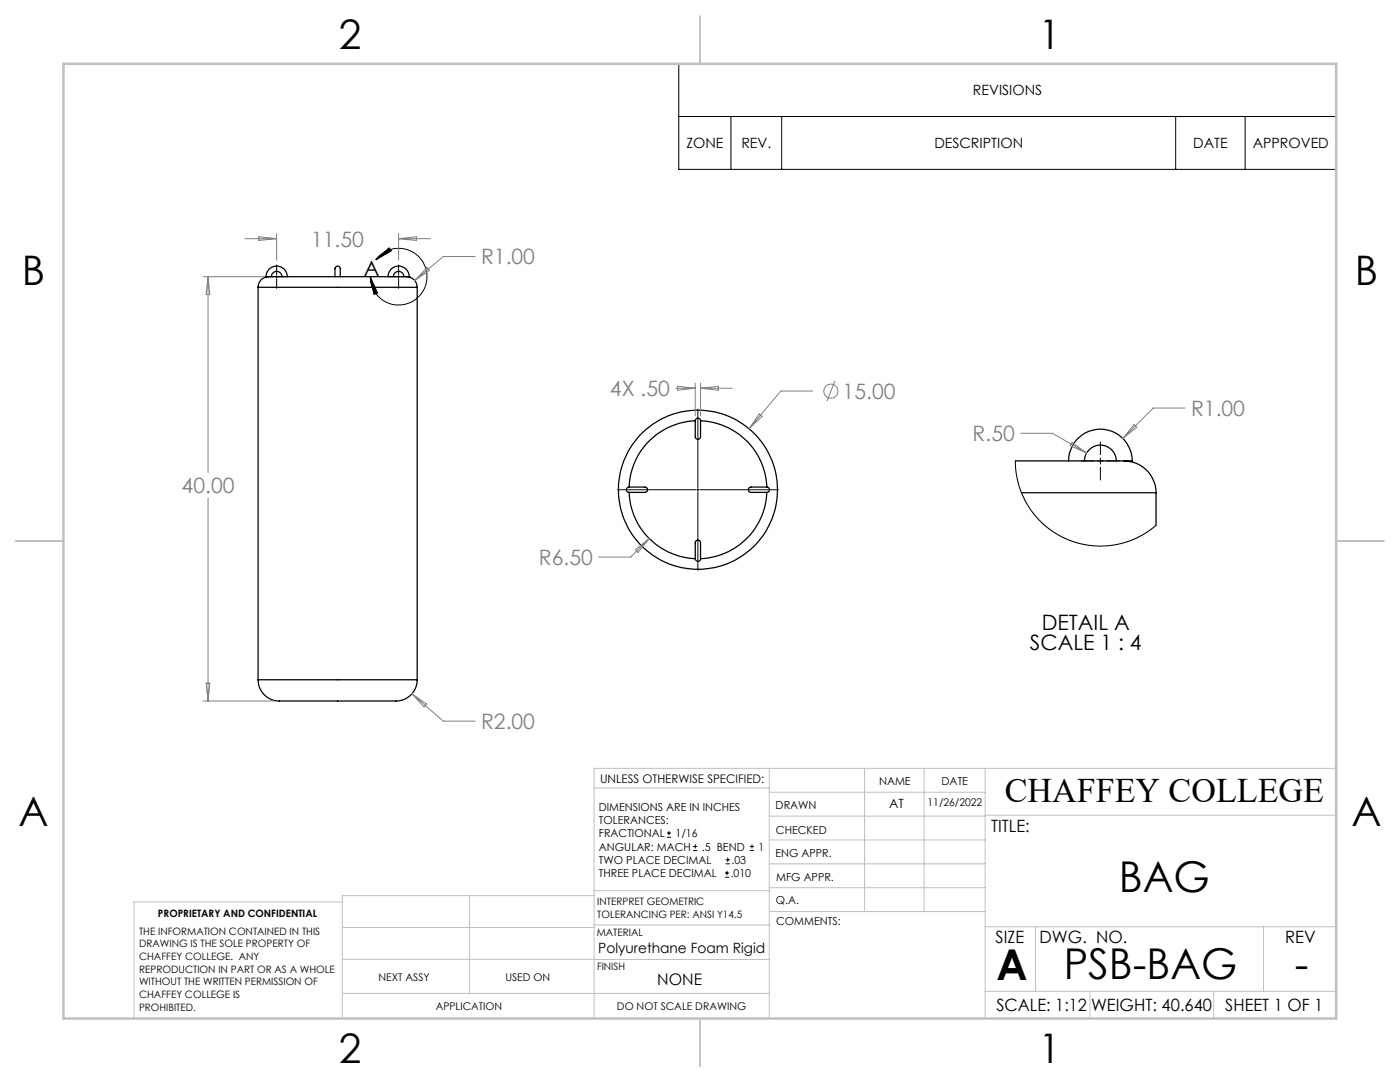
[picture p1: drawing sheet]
<svg xmlns="http://www.w3.org/2000/svg" width="279mm" height="216mm" viewBox="0 0 279 216" stroke-linecap="round" stroke-linejoin="round" font-family="sans-serif">
<g fill="none" stroke="#000" stroke-width=".25">
<path d="M51.5 57.3h31.8M51.5 57.3v78.3M53.6 55.2a2.1 2.1 0 0 0-2.1 2.1M53.6 55.2h-.5a2.1 2.1 0 0 1 2.1-2.1 2.1 2.1 0 0 1 2.1 2.1M53.6 55.2h13.3M54.2 55.2a1.06 1.06 0 0 1 1-1 1.06 1.06 0 0 1 1.1 1M66.9 55.2v-1.2a.61 .61 0 0 1 .5-.9 .61 .61 0 0 1 .5 .9v1.2M66.9 55.2h1M67.9 55.2h13.2M77.4 55.2a2.1 2.1 0 0 1 2.1-2.1 2.1 2.1 0 0 1 2.1 2.1h-.5M78.5 55.2a1.06 1.06 0 0 1 1.1-1 1.06 1.06 0 0 1 1 1M81.1 55.2a2.1 2.1 0 0 1 2.2 2.1"/>
<path d="M83.3 57.3v78.3M125.5 97.2h2.8a.6 .6 0 0 1 .9 .5 .6 .6 0 0 1-.9 .5h-2.8M125.6 97.2a.53 .53 0 0 0-.6 .5 .53 .53 0 0 0 .6 .5M125.6 98.2a13.8 13.8 0 0 0 13.1 13.3M138.7 84v1.4a2.92 2.92 0 0 0 .3 2.2 .67 .67 0 0 0 .7-.2 .67 .67 0 0 0 .1-.8v-2.6M138.7 84a.53 .53 0 0 1 .6-.6 .53 .53 0 0 1 .5 .6M138.7 84a13.8 13.8 0 0 0-13.1 13.2M139.8 84a13.8 13.8 0 0 1 13.2 13.2M153 97.2h-1.4a3.5 3.5 0 0 0-2.2 .2 .67 .67 0 0 0 .2 .8 .67 .67 0 0 0 .8 0h2.6M153 97.2a.53 .53 0 0 1 .6 .5 .53 .53 0 0 1-.6 .5M153 98.2a13.8 13.8 0 0 1-13.2 13.3M202.6 92h23.4a6.3 6.3 0 0 0-6.4-6.4 6.3 6.3 0 0 0-6.3 6.4"/>
<path d="M203.9 98.3h26.8M216.4 92a3.2 3.2 0 0 1 3.2-3.2 3.2 3.2 0 0 1 3.2 3.2M224.4 92a6.4 6.4 0 0 1 6.3 6.3M230.7 98.3v6.5M138.7 111.5v-1.5a2.92 2.92 0 0 1 .3-2.2 .67 .67 0 0 1 .7 .3 .67 .67 0 0 1 .1 .7v2.7M138.7 111.5a.53 .53 0 0 0 .6 .5 .53 .53 0 0 0 .5-.5M51.5 135.6a4.4 4.4 0 0 0 5.2 4.3h20.5a7.3 7.3 0 0 0 4.3-.8 4.2 4.2 0 0 0 1.8-3.5M51.5 135.6h31.8"/>
<circle cx="139.3" cy="97.7" r="15.9"/>
</g>
<g fill="none" stroke="#000" stroke-width=".2">
<path d="M135.5 12.7h131.2v21.1h-131.2zM135.5 23.2h131.2M145.9 23.2v10.6M156 23.2v10.6M234.6 23.2v10.6M248.5 23.2v10.6M52.9 55.2h1.9M55 55.2h.4M55.2 52.9v1.9M55.2 55v.4M55.2 55.6v1.9M55.6 55.2h1.9"/>
<path d="M73.9 55.2l1.5 3.3-.8 .2zM75 51.9a5.7 5.7 0 0 1 9.2 0 5.7 5.7 0 0 1-2.9 8.7 5.7 5.7 0 0 1-7.4-5.4M75 51.9l2.6-2.4 .5 .6zM77.2 55.2h1.9M79.3 55.2h.5M79.6 52.9v1.9M79.6 55v.4M79.6 55.6v1.9M80 55.2h1.9M123.2 97.7h15.7M139.1 97.7h.4M139.3 81.6v15.7"/>
<path d="M139.3 97.5v.4M139.3 98.1v15.7M139.7 97.7h15.7M202.6 92l.2 2.6 .5 2.3 .8 2 1.4 2.5 1.2 1.7 2.2 2.1 1.9 1.3 1.8 1 2.4 .8 2.4 .5 2.7 .2 2.2-.2 2.7-.7 1.9-.7 1.8-1 2-1.6M215.8 92h2.6M219 92h1.2M219.6 88.2v2.5M219.6 91.4v1.2M219.6 93.2v2.6M220.8 92h2.6M133.1 167.1h.8M133.1 166.2h.8"/>
<path d="M133.5 165.8v.9M138.3 169.7h.8M138.3 168.9h.8M138.7 168.5v.8M144.7 175h.8M144.7 174.2h.8M144.8 172.4h.9M144.8 171.6h.9M145.1 173.8v.8M145.2 171.1v.9M149.6 169.7h.9M149.6 168.9h.9"/>
<path d="M150.1 168.5v.8"/>
</g>
<g fill="none" stroke="#808080" stroke-width=".2">
<path d="M40.5 55.2h12.1M41.5 55.2v39.1M41.5 55.2l.4 3.6h-.8zM48.9 47.6h6.3M51.6 47.2l3.6 .4-3.6 .4zM55.2 46.6v5.3M79.6 46.6v5.3M79.6 47.6h6.3M79.6 47.6l3.5-.4v.8zM85.2 53.4l.5 .6-2.9 2zM94.8 51.2h-6.3l-5.7 4.8M134.9 77.5h3.8"/>
<path d="M135.2 77.1l3.5 .4-3.5 .4zM138.7 76.4v6.6M139.8 76.4v6.6M139.8 77.5h6.4M139.8 77.5l3.6-.4v.8zM162.2 78h-6.4l-6.3 7.5M166.6 76l-1.6 4.1M41.5 99.3v40.6M151.5 82.6l.6 .5-2.6 2.4zM203.7 86.5h6.3l6.9 3.9M214 88.3l2.9 2.1-3.3-1.5zM226.3 84.7l.6 .6-2.8 2.2z"/>
<path d="M236.5 81.4h-6.3l-6.1 6.1M126.8 109.7l2.8-2.2-2.3 2.7zM129.6 107.5l-3.8 3.7h-6.3M40.5 139.9h14.3M41.1 136.3h.8l-.4 3.6zM82.2 138.4l6.3 5.5h6.3M82.2 138.4l2.9 2.1-.5 .6z"/>
<circle cx="165.8" cy="78.1" r="1.41"/>
</g>
<g fill="none" stroke="#c0c0c0" stroke-width=".2">
<path d="M118.6 157.2h34.9M153.5 153.3v49.9M153.5 158.1h43.1M172.5 153.3v28.6M184.4 153.3v28.6M196.6 153.3v49.9M266.7 153.3h-148.1v49.9M68.3 180h-41.6v23.2M93.7 178.7v19.5M118.6 178.7h-50.3v24.5M118.6 177.7h35M153.5 167.6h43.1"/>
<path d="M153.5 162.8h43.1M153.5 172.4h43.1M153.5 177.1h43.1M196.6 162.7h70.1M68.3 198.2h85.2M68.3 191.4l85.2 .1M68.3 185.1h50.3M118.6 184.6h35M153.6 181.9h43M196.6 197.8h70.1M196.6 184.9h70.1M206.7 184.9v12.9"/>
<path d="M217.5 197.8v5.4M242.2 197.8v5.4M252.2 184.9v12.9"/>
</g>
<path d="M139.7 3.2v9.5M3.1 107.9h9.6M266.7 107.9h9.5M139.7 203.2v9.6" fill="none" stroke="#c0c0c0" stroke-width=".25"/>
<path d="M12.7 12.7h254v190.5h-254z" fill="none" stroke="#c0c0c0" stroke-width=".5"/>
<path d="M73.9 55.2l1.5 3.3-.8 .2zM75 51.9l2.6-2.4 .5 .6z" fill="#000"/>
<g font-size="8.5">
<text x="223.3" y="178">BAG</text>
<text x="198.9" y="195.5">A</text>
<text x="212.3" y="195.4">PSB-BAG</text>
<text x="258.4" y="195.4">-</text>
</g>
<g font-size="8.1">
<text x="67.6" y="9.7">2</text>
<text x="207.3" y="9.7">1</text>
<text x="4.4" y="57">B</text>
<text x="270.4" y="57">B</text>
<text x="3.7" y="164.9">A</text>
<text x="269.7" y="164.9">A</text>
<text x="67.6" y="212.2">2</text>
<text x="207.3" y="212.2">1</text>
</g>
<text font-size="6.9" x="200.5" y="160.1">CHAFFEY COLLEGE</text>
<g font-size="4.2" fill="#808080">
<text x="62.1" y="49.2">11.50</text>
<text x="96" y="52.8">R1.00</text>
<text x="121.7" y="79">4X .50</text>
<text x="168.2" y="79.6">15.00</text>
<text x="237.7" y="83">R1.00</text>
<text x="194.1" y="88">R.50</text>
<text x="36.2" y="98.4">40.00</text>
<text x="107.6" y="112.8">R6.50</text>
<text x="96" y="145.5">R2.00</text>
</g>
<g font-size="4.2">
<text x="72.6" y="55.1">A</text>
<text x="207.9" y="125.6">DETAIL A</text>
<text x="205.6" y="129.8">SCALE 1 : 4</text>
</g>
<g font-size="3.4">
<text x="197.8" y="166">TITLE:</text>
<text x="198.7" y="188.1">SIZE</text>
<text x="207.5" y="188.1">DWG. NO.</text>
<text x="256.5" y="188.2">REV</text>
<text x="198.8" y="201.7">SCALE: 1:12</text>
<text x="217.7" y="201.8">WEIGHT: 40.640</text>
<text x="244.5" y="201.7">SHEET 1 OF 1</text>
</g>
<text font-size="3.2" x="131.2" y="196.6">NONE</text>
<g font-size="2.8">
<text x="194.2" y="19">REVISIONS</text>
<text x="137" y="29.6">ZONE</text>
<text x="148" y="29.6">REV.</text>
<text x="186.5" y="29.6">DESCRIPTION</text>
<text x="238.1" y="29.6">DATE</text>
<text x="250" y="29.6">APPROVED</text>
<text x="119.4" y="190.1">Polyurethane Foam Rigid</text>
</g>
<text font-size="2.5" x="177.5" y="161.3">AT</text>
<text font-size="2.4" x="119.8" y="156.2">UNLESS OTHERWISE SPECIFIED:</text>
<g font-size="2.2">
<text x="119.5" y="161.8">DIMENSIONS ARE IN INCHES</text>
<text x="154.8" y="161.4">DRAWN</text>
<text x="175.4" y="156.6">NAME</text>
<text x="187.9" y="156.7">DATE</text>
<text x="119.5" y="164.4">TOLERANCES:</text>
<text x="119.5" y="167.1">FRACTIONAL</text>
<text x="134.8" y="167.1">1/16</text>
<text x="154.9" y="166.3">CHECKED</text>
<text x="119.5" y="172.4">TWO PLACE DECIMAL</text>
<text x="119.5" y="169.7">ANGULAR: MACH</text>
<text x="140.1" y="169.7">.5 BEND</text>
<text x="146" y="172.4">.03</text>
<text x="151.4" y="169.7">1</text>
<text x="154.8" y="171">ENG APPR.</text>
<text x="119.5" y="175">THREE PLACE DECIMAL</text>
<text x="145.8" y="175">.010</text>
<text x="154.9" y="175.7">MFG APPR.</text>
<text x="154.9" y="180.4">Q.A.</text>
<text x="154.9" y="184.6">COMMENTS:</text>
</g>
<g font-size="2.1">
<text x="185.1" y="160.7">11/26/2022</text>
<text x="75.5" y="195.7">NEXT ASSY</text>
<text x="100.9" y="195.7">USED ON</text>
<text x="86.9" y="201.5">APPLICATION</text>
<text x="123.1" y="201.6">DO NOT SCALE DRAWING</text>
</g>
<g font-size="2">
<text x="31.5" y="182.9">PROPRIETARY AND CONFIDENTIAL</text>
<text x="119.2" y="180.6">INTERPRET GEOMETRIC</text>
<text x="119.2" y="183.1">TOLERANCING PER: ANSI Y14.5</text>
<text x="27.8" y="186.5">THE INFORMATION CONTAINED IN THIS</text>
<text x="27.8" y="189">DRAWING IS THE SOLE PROPERTY OF</text>
<text x="27.8" y="191.6">CHAFFEY COLLEGE. ANY</text>
<text x="119.1" y="186.7">MATERIAL</text>
<text x="27.8" y="194.1">REPRODUCTION IN PART OR AS A WHOLE</text>
<text x="27.8" y="196.6">WITHOUT THE WRITTEN PERMISSION OF</text>
<text x="119.1" y="193.5">FINISH</text>
<text x="27.8" y="199.1">CHAFFEY COLLEGE IS</text>
<text x="27.8" y="201.7">PROHIBITED.</text>
</g>
</svg>
